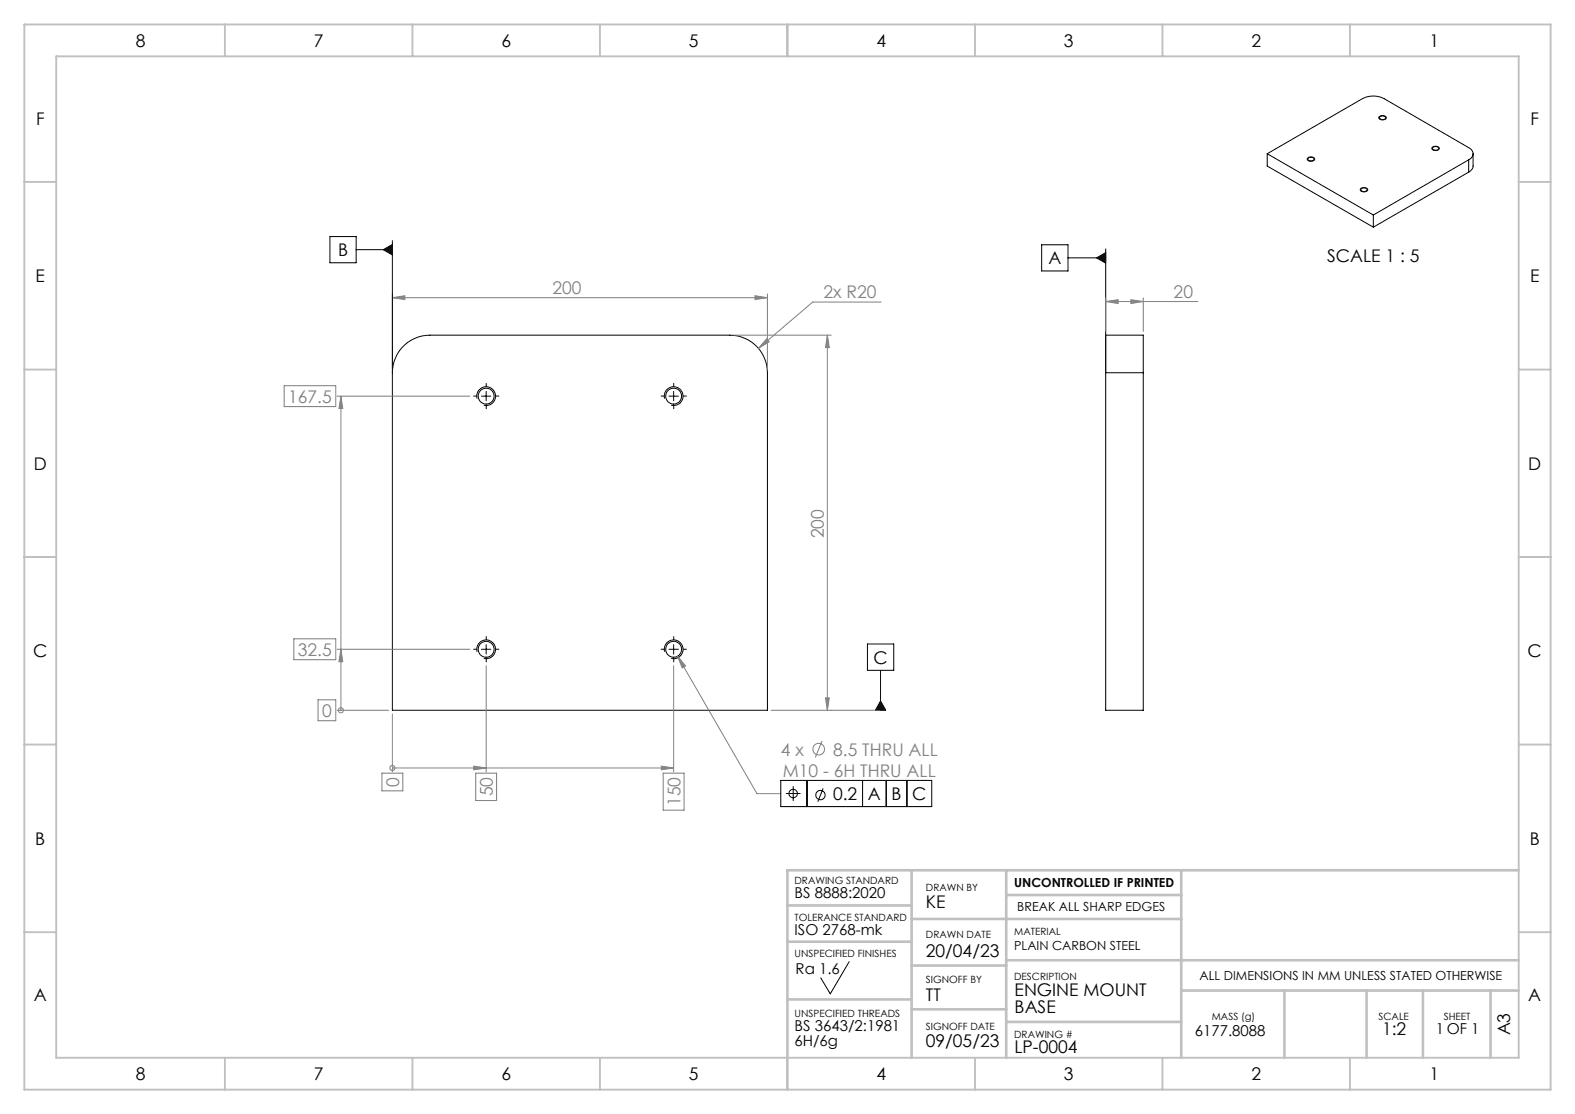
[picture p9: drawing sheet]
<svg xmlns="http://www.w3.org/2000/svg" width="841mm" height="595mm" viewBox="0 0 841 595" stroke-linecap="round" stroke-linejoin="round" font-family="sans-serif">
<g fill="none" stroke="#000" stroke-width=".53">
<path d="M736 62a2 2 0 0 1 3 0 2 2 0 0 1 1 1 2.1 2.1 0 0 1-4-1zM737 62h1a1.3 1.3 0 0 1 2 0 1.3 1.3 0 0 1 0 2 1.3 1.3 0 0 1-2 0l-1-1zM765 79a2.1 2.1 0 0 1 2-1 2.1 2.1 0 0 1 1 2 2.1 2.1 0 0 1-2 0 2.1 2.1 0 0 1-1-1zM765 79a1.6 1.6 0 0 1 2-1 1.6 1.6 0 0 1 1 2h-2h-1zM677 82l51-29 5-2 6 2 45 26a3 3 0 0 1 3 3 3 3 0 0 1-3 3M677 82l56 33M677 82v7l56 32M698 85a2.1 2.1 0 0 1 2-1 2.1 2.1 0 0 1 2 1 2.1 2.1 0 0 1-2 1 2.1 2.1 0 0 1-2-1zM698 85a1.6 1.6 0 0 1 2-1 1.6 1.6 0 0 1 1 2h-2zM784 85l-51 30M784 85v7M784 92l-51 29"/>
<path d="M787 82v7l-3 3M727 101a1.9 1.9 0 0 1 2-1 1.9 1.9 0 0 1 1 2 2 2 0 0 1-2 1 2 2 0 0 1-1-2zM727 101l1-1a1.2 1.2 0 0 1 2 1 1.2 1.2 0 0 1-2 1h-1zM733 115v6M205 133l5-2v5zM556 131h14v14h-14zM570 138h20M586 138l4-3v5zM590 133v246h20v-180M590 179h20v20h-20zM215 186a20 20 0 0 1 15-7h160a20 20 0 0 1 20 20v180h-200v-180l1-6 1-4zM255 213a5 5 0 0 1 4-7 5 5 0 0 1 6 6 5 5 0 0 1-7 4"/>
<path d="M355 213a5 5 0 0 1 4-6 5 5 0 0 1 6 5 5 5 0 0 1-7 4M255 348a5 5 0 0 1 4-6 5 5 0 0 1 6 5 5 5 0 0 1-7 4M355 348a5 5 0 0 1 4-6 5 5 0 0 1 6 5 5 5 0 0 1-7 4M470 374l3 5h-6zM424 420v8M420 424h7M440 421l-3 7M453 513l-10 18-5-9"/>
<circle cx="260" cy="211" r="4"/>
<circle cx="360" cy="211" r="4"/>
<circle cx="260" cy="347" r="4"/>
<circle cx="360" cy="347" r="4"/>
<circle cx="424" cy="424" r="2.2"/>
<circle cx="438" cy="424" r="2.5"/>
</g>
<g fill="none" stroke="#808080" stroke-width=".53">
<path d="M210 159l6-1v2zM403 158l7 1-7 1zM604 160l6 1-6 1zM442 179l1 7h-2zM590 161l7-1v2zM409 181l2 1-6 4zM152 206h27v11h-27zM180 211h71M182 211v168M182 211l1 7h-2zM157 341h22v11h-22zM180 347h71"/>
<path d="M182 347l1 6h-2zM362 350l4 6-2 1zM170 374h9v11h-9zM180 379h28M441 373h2l-1 6zM439 396l-4 8M253 409l7 1-7 1zM353 409l7 1-7 1z"/>
<circle cx="182" cy="379" r="1.4"/>
<circle cx="437" cy="400" r="3"/>
<circle cx="210" cy="410" r="1.4"/>
</g>
<circle cx="182" cy="379" r=".2" fill="#808080"/>
<path d="M260 355v57M360 355v57M210 381v31M204 413h11v9h-11zM210 410h150M254 413h11v14h-11zM354 413h11v20h-11z" fill="none" stroke="#808080" stroke-width=".53"/>
<circle cx="210" cy="410" r=".2" fill="#808080"/>
<g fill="none" stroke="#c0c0c0" stroke-width="1">
<path d="M13 13h815v569h-815zM120 13v17M220 13v17M320 13v17M420 13v17M521 13v17M621 13v17M721 13v17M30 30h781v535h-781zM13 97h17M811 97h17M13 197h17"/>
<path d="M811 197h17M13 297h17M811 297h17M13 397h17M811 397h17M13 498h17M811 498h17M120 565v17M220 565v17M320 565v17M420 565v17M521 565v17"/>
<path d="M621 565v17M721 565v17"/>
</g>
<g fill="none" stroke="#c0c0c0" stroke-width="1.4">
<path d="M487 465v100M537 465v100M537 478h94M631 465v100M811 465h-391v100M420 483h67M487 491h144M420 503h67M487 515h50M537 513h274M420 534h67M487 539h50"/>
<path d="M631 529h180M686 529v36M730 529v36M760 529v36M796 529v36M537 546h94"/>
</g>
<path d="M210 157v40M210 159h200M410 157v40M590 159v18M610 159v18M392 179h52M442 179v200M471 161h-37l-29 25M590 161h50M362 350l42 74h13M412 379h58" fill="none" stroke="#808080" stroke-width=".53"/>
<g fill="none" stroke="#000" stroke-width=".53" stroke-dasharray="30.5 2.5 2.5 2.5">
<path d="M255 211h-2M260 206v-1M260 216v2M265 211h1M355 211h-2M360 206v-1M360 216v2M365 211h2M255 347h-2M260 342v-2M260 352v1M265 347h1"/>
<path d="M355 347h-2M360 342v-2M360 352v1M365 347h2"/>
</g>
<g fill="none" stroke="#000" stroke-width=".53">
<path d="M176 126h14v14h-14zM190 133h20M210 128v71M257 211h5M260 209v5M357 211h5M360 209v5M257 347h5M260 344v5M357 347h5M360 344v5M463 344h14v14h-14z"/>
<path d="M470 358v21M417 417h81v14h-81zM431 417v14M461 417v14M473 417v14M484 417v14"/>
</g>
<path d="M586 138l4-3v5z" fill="#000"/>
<g fill="#808080">
<path d="M182 347l1 6h-2zM182 211l1 7h-2z"/>
<path d="M253 409l7 1-7 1zM353 409l7 1-7 1z"/>
<path d="M210 159l6-1v2zM403 158l7 1-7 1zM409 181l-4 5 6-4zM362 350l2 7 2-1zM590 161l7-1v2zM604 160l6 1-6 1z"/>
<path d="M442 179l1 7h-2zM441 373h2l-1 6z"/>
</g>
<path d="M470 374l3 5h-6zM205 133l5 3v-5z" fill="#000"/>
<g font-size="9.3">
<text x="73" y="25">8</text>
<text x="168" y="25">7</text>
<text x="268" y="25">6</text>
<text x="368" y="25">5</text>
<text x="468" y="25">4</text>
<text x="568" y="25">3</text>
<text x="668" y="25">2</text>
<text x="763" y="25">1</text>
<text x="19" y="67">F</text>
<text x="817" y="67">F</text>
<text x="181" y="137">B</text>
<text x="560" y="141">A</text>
<text x="709" y="140">SCALE 1 : 5</text>
<text x="19" y="151">E</text>
<text x="817" y="151">E</text>
<text x="18" y="251">D</text>
<text x="816" y="251">D</text>
<text x="18" y="351">C</text>
<text x="816" y="351">C</text>
<text x="466" y="354">C</text>
<text x="445" y="427">0.2</text>
<text x="463" y="427">A</text>
<text x="476" y="427">B</text>
<text x="487" y="427">C</text>
<text x="19" y="451">B</text>
<text x="817" y="451">B</text>
<text x="494" y="485">KE</text>
<text x="494" y="511">20/04/23</text>
<text x="542" y="532">ENGINE MOUNT</text>
<text x="18" y="534">A</text>
<text x="494" y="534">TT</text>
<text x="816" y="534">A</text>
<text x="542" y="541">BASE</text>
<text x="738" y="552">1:2</text>
<text x="806" y="553" transform="rotate(-90 806 553)">A3</text>
<text x="494" y="559">09/05/23</text>
<text x="542" y="562">LP-0004</text>
<text x="73" y="577">8</text>
<text x="168" y="577">7</text>
<text x="268" y="577">6</text>
<text x="368" y="577">5</text>
<text x="468" y="577">4</text>
<text x="568" y="577">3</text>
<text x="668" y="577">2</text>
<text x="763" y="577">1</text>
</g>
<g font-size="9.3" fill="#808080">
<text x="295" y="157">200</text>
<text x="440" y="159">2x R20</text>
<text x="627" y="159">20</text>
<text x="154" y="215">167.5</text>
<text x="440" y="287" transform="rotate(-90 440 287)">200</text>
<text x="159" y="350">32.5</text>
<text x="172" y="383">0</text>
<text x="417" y="403">4 x</text>
<text x="445" y="403">8.5 THRU ALL</text>
<text x="418" y="415">M10 - 6H THRU ALL</text>
<text x="213" y="420" transform="rotate(-90 213 420)">0</text>
<text x="263" y="425" transform="rotate(-90 263 425)">50</text>
<text x="363" y="430" transform="rotate(-90 363 430)">150</text>
</g>
<g font-size="8">
<text x="424" y="479">BS 8888:2020</text>
<text x="424" y="499">ISO 2768-mk</text>
<text x="425" y="520">Ra 1.6</text>
<text x="424" y="550">BS 3643/2:1981</text>
<text x="767" y="552">1 OF 1</text>
<text x="638" y="553">6177.8088</text>
<text x="424" y="558">6H/6g</text>
</g>
<g font-size="6.7">
<text x="542" y="474">UNCONTROLLED IF PRINTED</text>
<text x="543" y="486">BREAK ALL SHARP EDGES</text>
<text x="542" y="507">PLAIN CARBON STEEL</text>
<text x="640" y="523">ALL DIMENSIONS IN MM UNLESS STATED OTHERWISE</text>
</g>
<g font-size="5.3">
<text x="424" y="472">DRAWING STANDARD</text>
<text x="494" y="476">DRAWN BY</text>
<text x="424" y="492">TOLERANCE STANDARD</text>
<text x="494" y="501">DRAWN DATE</text>
<text x="542" y="499">MATERIAL</text>
<text x="424" y="511">UNSPECIFIED FINISHES</text>
<text x="494" y="525">SIGNOFF BY</text>
<text x="542" y="523">DESCRIPTION</text>
<text x="424" y="543">UNSPECIFIED THREADS</text>
<text x="647" y="545">MASS (g)</text>
<text x="736" y="545">SCALE</text>
<text x="771" y="545">SHEET</text>
<text x="494" y="550">SIGNOFF DATE</text>
<text x="542" y="554">DRAWING #</text>
</g>
</svg>
